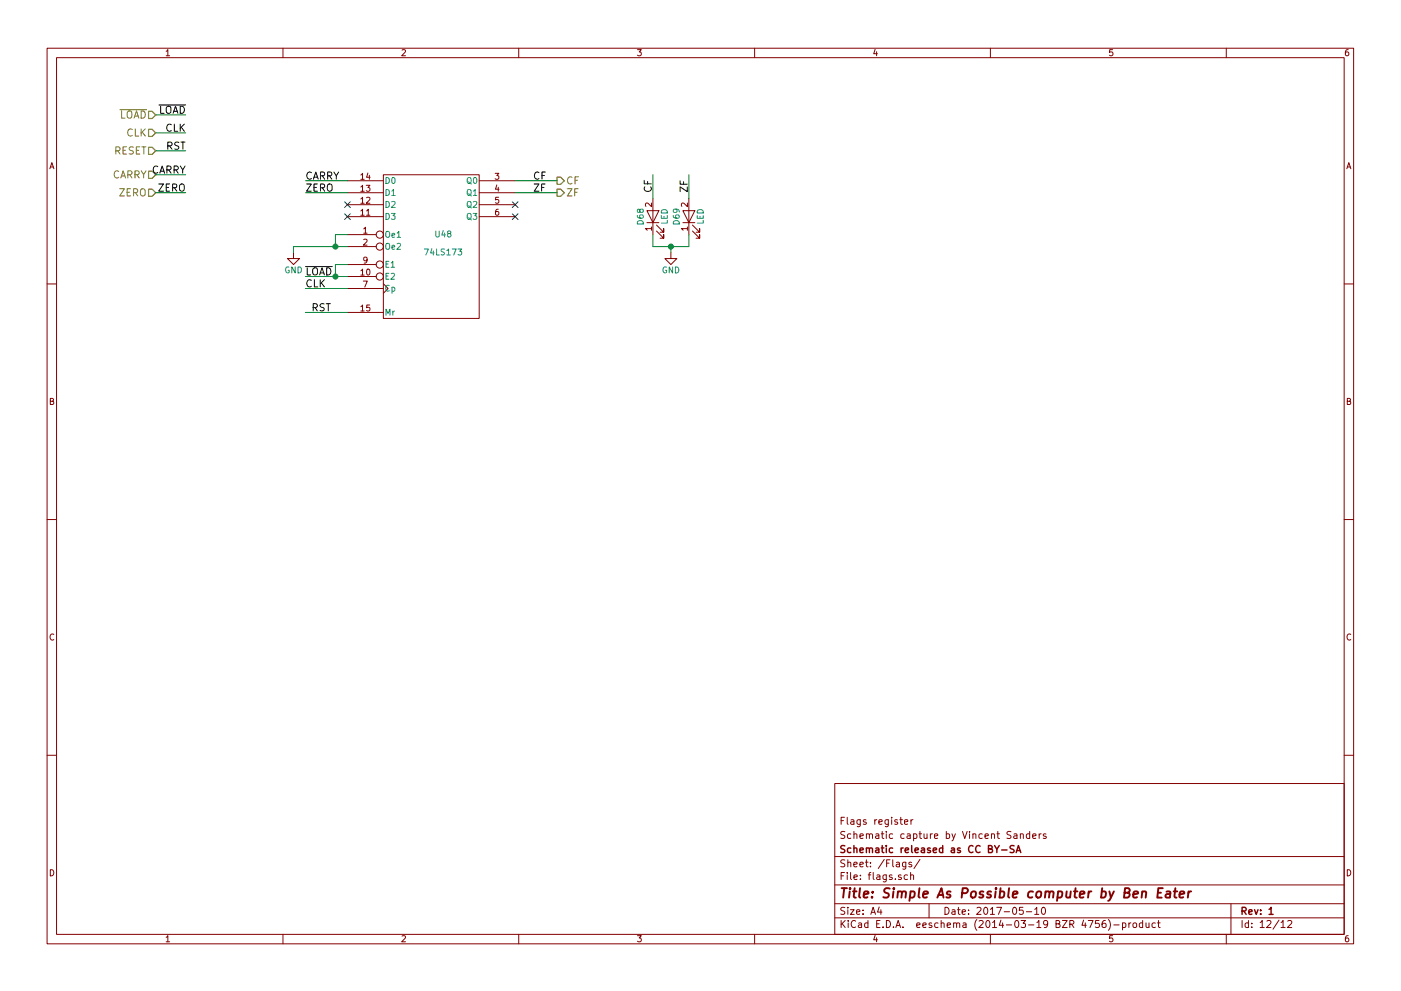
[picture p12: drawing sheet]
EESchema Schematic File Version 2
LIBS:power
LIBS:device
LIBS:transistors
LIBS:conn
LIBS:linear
LIBS:regul
LIBS:74xx
LIBS:cmos4000
LIBS:adc-dac
LIBS:memory
LIBS:xilinx
LIBS:microcontrollers
LIBS:dsp
LIBS:microchip
LIBS:analog_switches
LIBS:motorola
LIBS:texas
LIBS:intel
LIBS:audio
LIBS:interface
LIBS:digital-audio
LIBS:philips
LIBS:display
LIBS:cypress
LIBS:siliconi
LIBS:opto
LIBS:atmel
LIBS:contrib
LIBS:valves
LIBS:switches
LIBS:74xxx
LIBS:28c16
LIBS:sap-be-cache
EELAYER 24 0
EELAYER END
$Descr A4 11693 8268
encoding utf-8
Sheet 12 12
Title "Simple As Possible computer by Ben Eater"
Date "2017-05-10"
Rev "1"
Comp "Schematic released as CC BY-SA"
Comment1 "Schematic capture by Vincent Sanders"
Comment2 "Flags register"
Comment3 ""
Comment4 ""
$EndDescr
Text HLabel 1300 950  0    60   Input ~ 0
~LOAD
Text HLabel 1300 1100 0    60   Input ~ 0
CLK
Text HLabel 1300 1250 0    60   Input ~ 0
RESET
Text HLabel 1300 1450 0    60   Input ~ 0
CARRY
Text HLabel 1300 1600 0    60   Input ~ 0
ZERO
Text HLabel 4650 1500 2    60   Output ~ 0
CF
Text HLabel 4650 1600 2    60   Output ~ 0
ZF
$Comp
L 74LS173 U48
U 1 1
P 3600 2050
F 0 "U48" H 3700 2150 50  0000 C CNN
F 1 "74LS173" H 3700 2000 50  0000 C CNN
F 2 "" H 3600 2050 50  0000 C CNN
F 3 "" H 3600 2050 50  0000 C CNN
	1    3600 2050
	1    0    0    -1  
$EndComp
Text Label 1550 950  2    60   ~ 0
~LOAD
Text Label 2550 2300 0    60   ~ 0
~LOAD
$Comp
L GND #PWR090
U 1 1
P 2450 2100
F 0 "#PWR090" H 2450 1850 50  0001 C CNN
F 1 "GND" H 2450 1950 50  0000 C CNN
F 2 "" H 2450 2100 50  0000 C CNN
F 3 "" H 2450 2100 50  0000 C CNN
	1    2450 2100
	1    0    0    -1  
$EndComp
Text Label 2550 1500 0    60   ~ 0
CARRY
Text Label 2550 1600 0    60   ~ 0
ZERO
Text Label 1550 1450 2    60   ~ 0
CARRY
Text Label 1550 1600 2    60   ~ 0
ZERO
Text Label 1550 1100 2    60   ~ 0
CLK
Text Label 1550 1250 2    60   ~ 0
RST
Text Label 2600 2600 0    60   ~ 0
RST
Wire Wire Line
	1550 950  1300 950 
Wire Wire Line
	2550 2300 2800 2300
Wire Wire Line
	2800 2300 2900 2300
Wire Wire Line
	2800 2300 2800 2200
Wire Wire Line
	2800 2200 2900 2200
Connection ~ 2800 2300
Wire Wire Line
	2900 2050 2800 2050
Wire Wire Line
	2800 2050 2450 2050
Wire Wire Line
	2450 2050 2450 2100
Wire Wire Line
	2900 1950 2800 1950
Wire Wire Line
	2800 1950 2800 2050
Connection ~ 2800 2050
Wire Wire Line
	2550 1500 2900 1500
Wire Wire Line
	2550 1600 2900 1600
Wire Wire Line
	1550 1450 1300 1450
Wire Wire Line
	1550 1600 1300 1600
Wire Wire Line
	4650 1600 4300 1600
Wire Wire Line
	4650 1500 4300 1500
Wire Wire Line
	1550 1250 1300 1250
Wire Wire Line
	1550 1100 1300 1100
Wire Wire Line
	2550 2600 2900 2600
Wire Wire Line
	2550 2400 2900 2400
Text Label 2550 2400 0    60   ~ 0
CLK
Text Label 4450 1500 0    60   ~ 0
CF
Text Label 4450 1600 0    60   ~ 0
ZF
NoConn ~ 4300 1700
NoConn ~ 4300 1800
NoConn ~ 2900 1700
NoConn ~ 2900 1800
$Comp
L LED D68
U 1 1
P 5450 1800
F 0 "D68" H 5450 1900 50  0000 C CNN
F 1 "LED" H 5450 1700 50  0000 C CNN
F 2 "" H 5450 1800 50  0000 C CNN
F 3 "" H 5450 1800 50  0000 C CNN
	1    5450 1800
	0    -1   -1   0   
$EndComp
$Comp
L LED D69
U 1 1
P 5750 1800
F 0 "D69" H 5750 1900 50  0000 C CNN
F 1 "LED" H 5750 1700 50  0000 C CNN
F 2 "" H 5750 1800 50  0000 C CNN
F 3 "" H 5750 1800 50  0000 C CNN
	1    5750 1800
	0    -1   -1   0   
$EndComp
$Comp
L GND #PWR091
U 1 1
P 5600 2100
F 0 "#PWR091" H 5600 1850 50  0001 C CNN
F 1 "GND" H 5600 1950 50  0000 C CNN
F 2 "" H 5600 2100 50  0000 C CNN
F 3 "" H 5600 2100 50  0000 C CNN
	1    5600 2100
	1    0    0    -1  
$EndComp
Wire Wire Line
	5600 2100 5600 2050
Wire Wire Line
	5450 2050 5600 2050
Wire Wire Line
	5600 2050 5750 2050
Wire Wire Line
	5450 2050 5450 1950
Wire Wire Line
	5750 2050 5750 1950
Connection ~ 5600 2050
Wire Wire Line
	5450 1450 5450 1650
Wire Wire Line
	5750 1450 5750 1650
Text Label 5450 1600 1    60   ~ 0
CF
Text Label 5750 1600 1    60   ~ 0
ZF
$EndSCHEMATC
